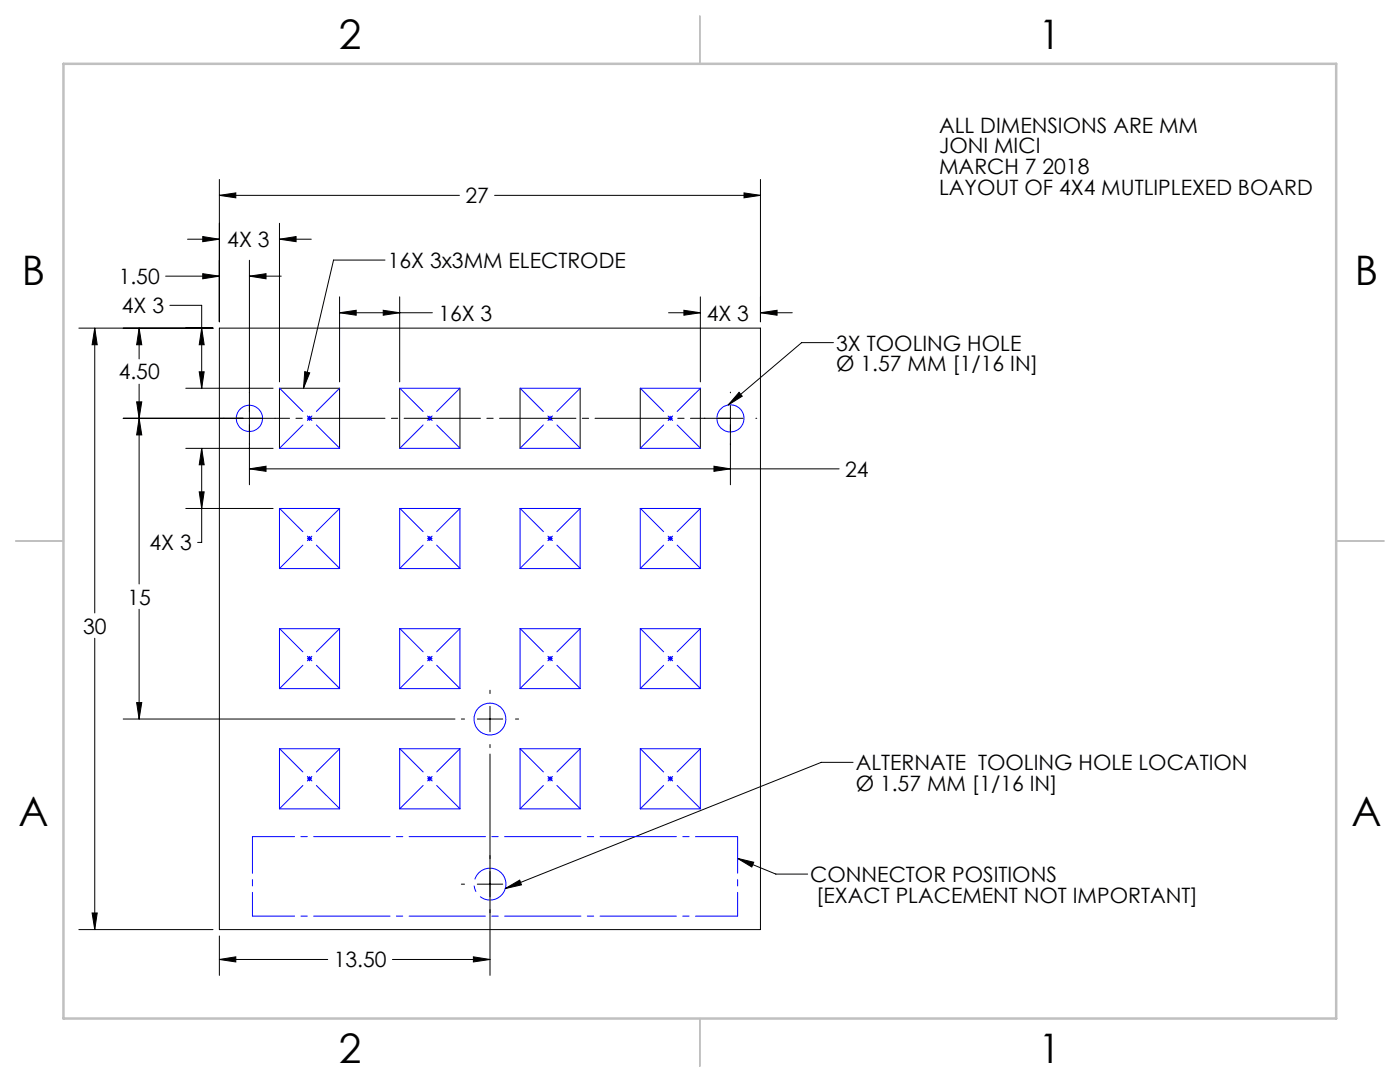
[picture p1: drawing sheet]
<svg xmlns="http://www.w3.org/2000/svg" width="279mm" height="216mm" viewBox="0 0 279 216" stroke-linecap="round" stroke-linejoin="round" font-family="sans-serif">
<g fill="none" stroke="#000" stroke-width=".2">
<path d="M43.8 39l3.3-.5v1zM43.8 35.8v28.4M43.8 39h47.9M98.7 39h53.1M148.5 38.5l3.3 .5-3.3 .5zM151.8 35.8v28.4M33.1 55.1h10.7M37.4 47.7h6.4M40.5 47.2l3.3 .5-3.3 .5zM40.5 54.6l3.3 .5-3.3 .5zM49.8 55.1l3.3-.5v1zM49.8 51.9v44.8"/>
<path d="M49.8 55.1h6.3M55.8 47.7l3.3-.5v1zM55.8 44.6v31.6M55.8 47.7h6.3M67.8 59.2v17M76.8 51.9h-10.2l-6 25.6M79.8 59.2v17M139.8 59.2v17M15.7 65.5h26.8M18.9 65.5l.5 3.3h-1zM18.9 65.5v56.8M27.8 65.5l.5 3.3h-1z"/>
<path d="M27.8 65.5v6.1M27.8 76.7v39.8M33.9 60.9h6.4v16.6M37.1 77.5h17.4M39.8 74.2h.9l-.4 3.3zM40.3 65.5l.4 3.3h-.9zM43.8 65.5h108v120h-108zM60.8 74.2l1 .2-1.2 3.1zM67.8 62.4l3.3-.5v1zM67.8 62.4h18.5M76.5 61.9l3.3 .5-3.3 .5zM79.8 77.5v12"/>
<path d="M91.8 77.5v12M103.8 77.5v12M115.8 77.5v12M127.8 77.5v12M133.4 62.4h6.4M136.5 61.9l3.3 .5-3.3 .5zM139.8 77.5v12M145.8 78.2v.2M147.5 78.3l.6 .8-2.8 1.7zM151.8 62.4l3.3-.5v1zM151.8 62.4h6.3M166.3 68.4h-6.3l-14.7 12.4"/>
<path d="M27.3 80.2h1l-.5 3.3zM27.8 83.5l.5 3.3h-1zM37.1 89.5h17.4M39.8 98.1h.9l-.4 3.4zM40.3 89.5l.4 3.2h-.9zM40.3 89.5v18.7h-.9M49.8 93.6l3.3-.6v1.1zM49.8 93.6h117.7M52.3 83.5h-27.7M54.9 83.5h.1M55.8 89.5v-12h12v12M140.5 83.5h.2"/>
<path d="M142.5 93l3.3 .6-3.3 .5zM143.2 83.5h5.1M145.8 80.9v15.8M150.8 83.5h.2M37.1 101.5h17.4M18.9 127.4v58.1M27.8 121.6v21.9M97.8 137.7v.7M24.6 143.5h66.2M27.3 140.2h1l-.5 3.3zM92.1 143.5h.6M95.3 143.5h5"/>
<path d="M97.8 150.5v44.1M97.8 140.9v5.1M97.8 148.6v.6M102.9 143.5h.6M170.3 152.1h-6.4l-63.1 25.2M92.1 176.4h.6M95.3 176.4h5M100.8 177.3l2.9-1.7 .4 1zM102.9 176.4h.6M147.2 171.3l3.2 .7-.4 1zM147.2 171.3l7.6 3.1h6.4M15.7 185.5h26.8"/>
<path d="M18.4 182.2h1l-.5 3.3zM43.8 191.5l3.3-.6v1zM43.8 186.8v7.8M43.8 191.5h21.6M78.3 191.5h19.5M94.5 190.9l3.3 .6-3.3 .4z"/>
</g>
<path d="M100.8 175.5a3.2 3.2 0 0 0-5.3-1.3 3.2 3.2 0 0 0 1.4 5.3 3.2 3.2 0 0 0 4-3.8l-.1-.2" fill="none" stroke="#00f" stroke-width=".2" stroke-dasharray="15.2 1.3 1.3 1.3" stroke-dashoffset="7.2" stroke-linecap="butt"/>
<g fill="none" stroke="#00f" stroke-width=".2">
<path d="M79.8 77.5h12M103.8 77.5h12M127.8 77.5h12M55.8 89.5h12M61.3 83.5h1M61.4 83.1l.7 .7M61.8 83v1M62.1 83.1l-.7 .7M79.8 89.5h12M85.3 83.5h1M85.4 83.1l.7 .7M85.8 83v1"/>
<path d="M86.1 83.1l-.7 .7M103.8 89.5h12M109.3 83.5h1M109.4 83.1l.7 .7M109.8 83v1M110.1 83.1l-.7 .7M127.8 89.5h12M133.3 83.5h1M133.4 83.1l.7 .7M133.8 83v1M134.1 83.1l-.7 .7M55.8 101.5h12v12h-12z"/>
<path d="M61.3 107.5h1M61.4 107.1l.7 .7M61.8 107v1M62.1 107.1l-.7 .7M79.8 101.5h12v12h-12zM85.3 107.5h1M85.4 107.1l.7 .7M85.8 107v1M86.1 107.1l-.7 .7M103.8 101.5h12v12h-12zM109.3 107.5h1M109.4 107.1l.7 .7"/>
<path d="M109.8 107v1M110.1 107.1l-.7 .7M127.8 101.5h12v12h-12zM133.3 107.5h1M133.4 107.1l.7 .7M133.8 107v1M134.1 107.1l-.7 .7M55.8 125.4h12v12h-12zM61.3 131.4h1M61.4 131.1l.7 .7M61.8 130.9v1M62.1 131.1l-.7 .7"/>
<path d="M79.8 125.4h12v12h-12zM85.3 131.4h1M85.4 131.1l.7 .7M85.8 130.9v1M86.1 131.1l-.7 .7M103.8 125.4h12v12h-12zM109.3 131.4h1M109.4 131.1l.7 .7M109.8 130.9v1M110.1 131.1l-.7 .7M127.8 125.4h12v12h-12zM133.3 131.4h1"/>
<path d="M133.4 131.1l.7 .7M133.8 130.9v1M134.1 131.1l-.7 .7M55.8 149.4h12v12h-12zM61.3 155.4h1M61.4 155l.7 .8M61.8 154.9v1M62.1 155l-.7 .8M79.8 149.4h12v12h-12zM85.3 155.4h1M85.4 155l.7 .8M85.8 154.9v1"/>
<path d="M86.1 155l-.7 .8M103.8 149.4h12v12h-12zM109.3 155.4h1M109.4 155l.7 .8M109.8 154.9v1M110.1 155l-.7 .8M127.8 149.4h12v12h-12zM133.3 155.4h1M133.4 155l.7 .8M133.8 154.9v1M134.1 155l-.7 .8"/>
<circle cx="49.8" cy="83.5" r="2.61"/>
<circle cx="145.8" cy="83.5" r="2.7"/>
<circle cx="97.8" cy="143.5" r="3.2"/>
</g>
<path d="M49.8 83.5h96" fill="none" stroke="#000" stroke-width=".2" stroke-dasharray="15.2 1.3 1.3 1.3" stroke-dashoffset="7.2"/>
<path d="M139.7 3.2v9.5M3.1 107.9h9.6M266.7 107.9h9.5M139.7 203.2v9.6" fill="none" stroke="#c0c0c0" stroke-width=".25"/>
<path d="M12.7 12.7h254v190.5h-254z" fill="none" stroke="#c0c0c0" stroke-width=".5"/>
<g fill="none" stroke="#00f" stroke-width=".2" stroke-dasharray="15.2 1.3 1.3 1.3" stroke-dashoffset="8.7">
<path d="M55.8 77.5l12 11.9M79.8 77.5l12 11.9M103.8 77.5l12 11.9M127.8 77.5l12 11.9M55.8 89.4l12-11.9M79.8 89.4l12-11.9M103.8 89.4l12-11.9M127.8 89.4l12-11.9M55.8 101.4l12 12M55.8 113.4l12-12M79.8 101.4l12 12M79.8 113.4l12-12"/>
<path d="M103.8 101.4l12 12M103.8 113.4l12-12M127.8 101.4l12 12M127.8 113.4l12-12M55.8 125.4l12 12M55.8 137.4l12-12M79.8 125.4l12 12M79.8 137.4l12-12M103.8 125.4l12 12M103.8 137.4l12-12M127.8 125.4l12 12M127.8 137.4l12-12"/>
<path d="M55.8 149.4l12 12M79.8 149.4l12 12M103.8 149.4l12 12M127.8 149.4l12 12M55.8 161.4l12-12M79.8 161.4l12-12M103.8 161.4l12-12M127.8 161.4l12-12"/>
</g>
<path d="M50.4 166.9h96.8M50.4 182.8h96.8" fill="none" stroke="#00f" stroke-width=".2" stroke-dasharray="15.2 1.3 1.3 1.3" stroke-dashoffset="6.8"/>
<path d="M50.4 166.9v15.9M147.2 166.9v15.9" fill="none" stroke="#00f" stroke-width=".2" stroke-dasharray="15.2 1.3 1.3 1.3" stroke-dashoffset="7.9"/>
<g fill="#000">
<path d="M55.8 47.7l3.3-.5v1zM40.5 47.2l3.3 .5-3.3 .5zM39.8 74.2h.9l-.4 3.3zM40.3 65.5l.4 3.3h-.9zM148.5 38.5l3.3 .5-3.3 .5zM43.8 39l3.3-.5v1zM43.8 191.5l3.3-.6v1zM94.5 190.9l3.3 .6-3.3 .4zM49.8 55.1l3.3-.5v1zM40.5 54.6l3.3 .5-3.3 .5zM142.5 93l3.3 .6-3.3 .5zM49.8 93.6l3.3-.6v1.1zM27.3 80.2h1l-.5 3.3zM27.8 65.5l.5 3.3h-1zM27.3 140.2h1l-.5 3.3zM27.8 83.5l.5 3.3h-1zM18.9 65.5l.5 3.3h-1zM18.4 182.2h1l-.5 3.3zM136.5 61.9l3.3 .5-3.3 .5zM151.8 62.4l3.3-.5v1zM67.8 62.4l3.3-.5v1zM76.5 61.9l3.3 .5-3.3 .5zM40.3 89.5l.4 3.2h-.9zM39.8 98.1h.9l-.4 3.4z"/>
<path d="M147.5 78.3l.6 .8-2.8 1.7zM100.8 177.3l2.9-1.7 .4 1zM147.2 171.3l3.2 .7-.4 1zM60.8 74.2l1 .2-1.2 3.1z"/>
</g>
<g font-size="8.1">
<text x="67.6" y="9.7">2</text>
<text x="207.3" y="9.7">1</text>
<text x="4.4" y="57">B</text>
<text x="270.4" y="57">B</text>
<text x="3.7" y="164.9">A</text>
<text x="269.7" y="164.9">A</text>
<text x="67.6" y="212.2">2</text>
<text x="207.3" y="212.2">1</text>
</g>
<g font-size="4.2">
<text x="187.4" y="26.4">ALL DIMENSIONS ARE MM</text>
<text x="187.4" y="30.6">JONI MICI</text>
<text x="187.4" y="34.8">MARCH 7 2018</text>
<text x="92.9" y="40.6">27</text>
<text x="187.4" y="39">LAYOUT OF 4X4 MUTLIPLEXED BOARD</text>
<text x="45.4" y="49.3">4X 3</text>
<text x="77.4" y="53.5">16X 3x3MM ELECTRODE</text>
<text x="23.7" y="56.7">1.50</text>
<text x="24.3" y="62.5">4X 3</text>
<text x="87.5" y="64">16X 3</text>
<text x="141.1" y="64">4X 3</text>
<text x="166.9" y="69.9">3X TOOLING HOLE</text>
<text x="23.7" y="75.7">4.50</text>
<text x="166.9" y="74.1">Ø 1.57 MM [1/16 IN]</text>
<text x="168.7" y="95.1">24</text>
<text x="29.8" y="109.8">4X 3</text>
<text x="25.4" y="120.6">15</text>
<text x="16.6" y="126.4">30</text>
<text x="170.8" y="153.7">ALTERNATE TOOLING HOLE LOCATION</text>
<text x="170.8" y="157.9">Ø 1.57 MM [1/16 IN]</text>
<text x="161.7" y="176">CONNECTOR POSITIONS</text>
<text x="162.9" y="180.2">[EXACT PLACEMENT NOT IMPORTANT]</text>
<text x="66.6" y="193">13.50</text>
</g>
</svg>
